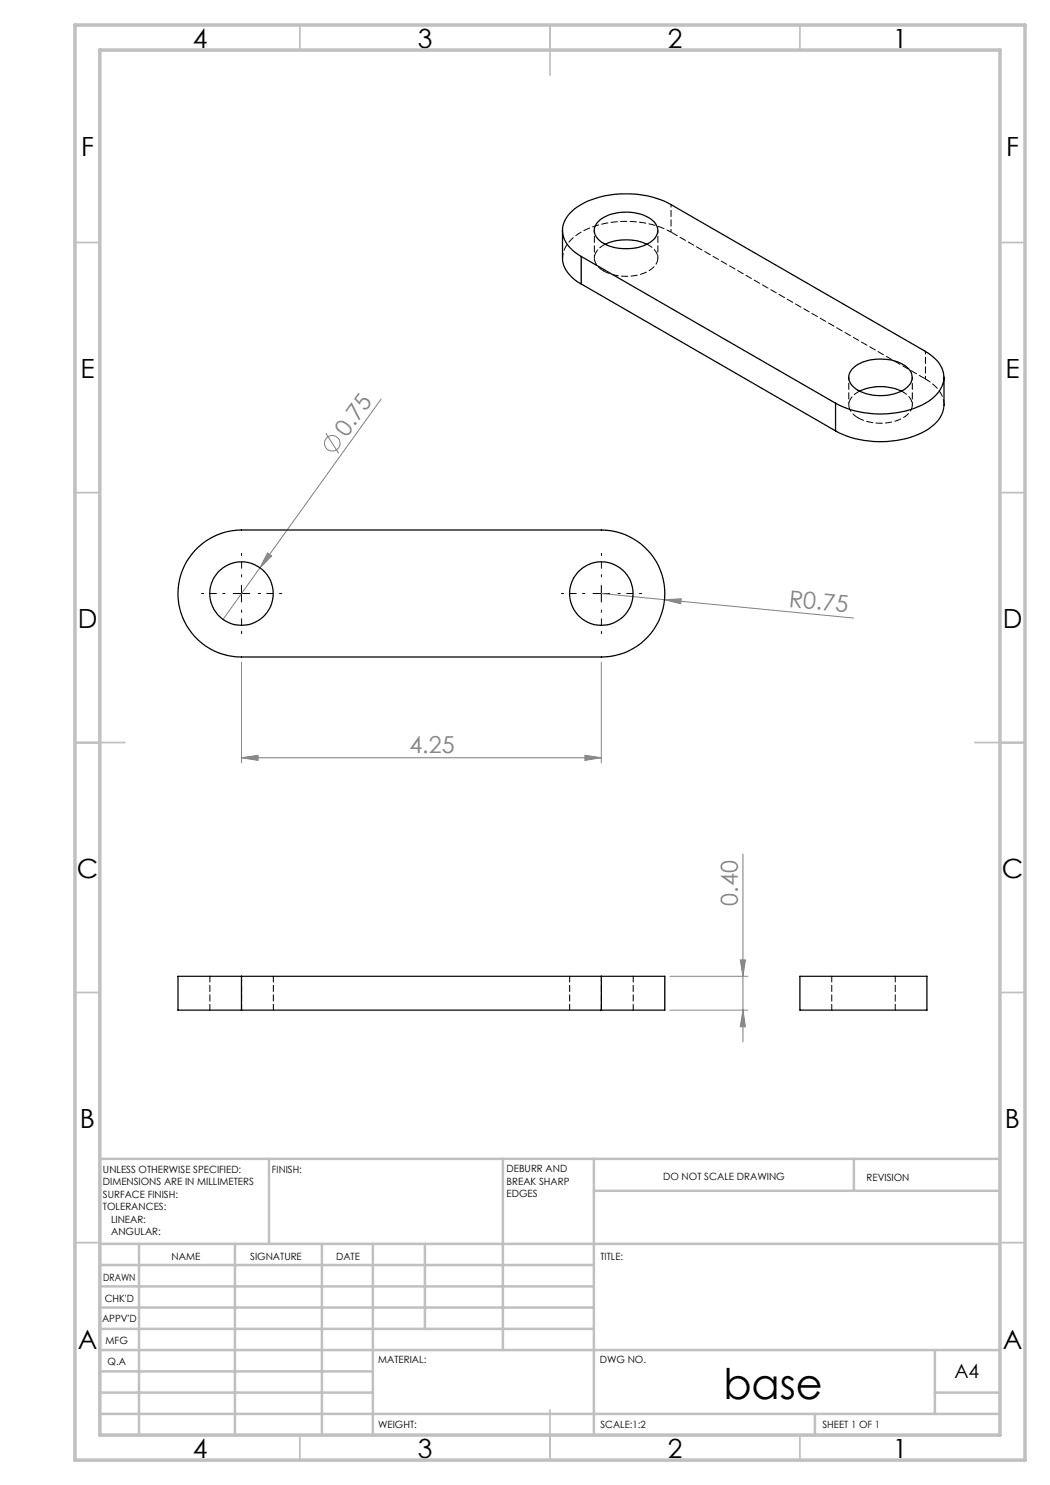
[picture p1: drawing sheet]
<svg xmlns="http://www.w3.org/2000/svg" width="210mm" height="297mm" viewBox="0 0 210 297" stroke-linecap="round" stroke-linejoin="round" font-family="sans-serif">
<g fill="none" stroke="#808080" stroke-width=".2">
<path d="M76.2 79.8l-24.2 33.8M65.2 86.6l2.5 4.1M52 113.6l-7.4 10.3M53.5 110.6l.8 .6-2.3 2.4zM120.3 118.7l50.4 4.9M132.9 119.9l3.3-.1-.1 1zM48.3 132.4v20.2M120.3 132.4v20.2M48.3 151.5l3.3-.4v1zM48.3 151.5h72M117 151.1l3.3 .4-3.3 .6zM148.6 170.8v37.6"/>
<path d="M134 195.3h15.6M148.1 192h1l-.5 3.3zM134 202h15.6M148.6 202l.5 3.3h-1z"/>
<circle cx="66.5" cy="88.7" r="1.56"/>
</g>
<path d="M45 118.7h-4.7M48.3 115.4v-4.7M51.7 118.7h4.6M117 118.7h-4.7M120.3 115.4v-4.7M123.6 118.7h4.7M48.3 122v4.7M120.3 122v4.7" fill="none" stroke="#000" stroke-width=".2" stroke-dasharray="15.2 1.3 1.3 1.3" stroke-dashoffset="14.8"/>
<path d="M46.6 118.7h3.4M48.3 117v3.4M118.6 118.7h3.3M120.3 117v3.4" fill="none" stroke="#000" stroke-width=".2"/>
<g fill="none" stroke="#c0c0c0" stroke-width=".35">
<path d="M60 5v5M110 5v10M160 5v5M15 48.5h5M200 48.5h5M15 98.5h5M200 98.5h5M15 148.5h10M195 148.5h10M15 198.5h5M200 198.5h5M15 248.5h5"/>
<path d="M200 248.5h5M60 287v5M110 282v10M160 287v5"/>
</g>
<g fill="none" stroke="#c0c0c0" stroke-width=".5">
<path d="M53.8 231.8v17M100.6 231.8v38.2M118.8 231.8v55.2M118.8 238.2h81.2M170.8 231.8v6.4M200 231.8h-180v55.2M20 248.8h180M20 257.3h98.8M20 253h98.8M27.8 248.8v38.2M47 248.8v38.2M64.4 248.8v38.2"/>
<path d="M74.6 248.8v38.2M85 248.8v17M20 265.8h98.8M20 261.5h98.8M20 278.5h54.6M20 274.3h54.6M20 270h180M187 278.5h13M187 270v12.8M20 282.8h180M163 282.8v4.2"/>
</g>
<path d="M15 5h190v287h-190zM20 10h180v277h-180z" fill="none" stroke="#c0c0c0" stroke-width=".7"/>
<g fill="#808080">
<path d="M53.5 110.6l.8 .6-2.3 2.4z"/>
<path d="M132.9 119.9l3.3-.1-.1 1z"/>
<path d="M48.3 151.5l3.3-.4v1zM117 151.1l3.3 .4-3.3 .6z"/>
<path d="M148.6 202l.5 3.3h-1zM148.1 192h1l-.5 3.3z"/>
</g>
<g fill="none" stroke="#000" stroke-width=".25">
<path d="M112.5 46.1v5.5a6.1 6.1 0 0 0 3.7 5.2M116.2 51.3a6.3 6.3 0 0 1-3.7-5.5 6.4 6.4 0 0 1 3.7-4.9 19.8 19.8 0 0 1 18 0l50.9 29.4a6.2 6.2 0 0 1 3.7 5.4 6.4 6.4 0 0 1-3.7 4.9 19.8 19.8 0 0 1-18 0M116.2 51.3l50.9 29.3M116.2 51.3v5.5M116.2 56.8l50.9 29.4M119.6 44.4a9.1 9.1 0 0 1 8.5-1.6 4.3 4.3 0 0 1 3.5 3.1 3.2 3.2 0 0 1-2.4 3 9.5 9.5 0 0 1-9.3-.8 2.39 2.39 0 0 1-.3-3.7zM121 48.9a10.2 10.2 0 0 1 8.4 0M170.4 73.8a8.8 8.8 0 0 1 8.6-1.6 4.1 4.1 0 0 1 3.4 3.1 3.6 3.6 0 0 1-2.8 3.2 9.5 9.5 0 0 1-8.8-1 2.43 2.43 0 0 1-.4-3.7zM171.9 78.2a9.9 9.9 0 0 1 8.4 0M188.8 75.5v5.5a6.1 6.1 0 0 1-3.1 4.8 19.6 19.6 0 0 1-18.6 .4M167.1 80.6v5.6M39.7 109.4a12.7 12.7 0 0 1 8.6-3.4h72a12.7 12.7 0 0 1 12.7 12.7 12.7 12.7 0 0 1-12.7 12.7h-72a12.7 12.7 0 0 1-11.8-8 12.7 12.7 0 0 1 3.2-14z"/>
<path d="M48.3 195.3h-12.7v6.7h12.7M48.3 195.3v6.7M48.3 195.3h72M120.3 195.3h12.7v6.7h-12.7M120.3 195.3v6.7M160 195.3h25.4v6.7h-25.4zM48.3 202h72"/>
<circle cx="48.3" cy="118.7" r="6.4"/>
<circle cx="120.3" cy="118.7" r="6.4"/>
</g>
<path d="M120.7 54.2a9.6 9.6 0 0 0 9.8-.6 2.53 2.53 0 0 0-.3-4.3l-.8-.5M171.6 83.6a9.6 9.6 0 0 0 9.8-.6 2.53 2.53 0 0 0-.4-4.3l-.7-.5M42 195.3v6.7M48.3 195.3v6.7M113.9 195.3v6.7M120.3 195.3v6.7M166.4 195.3v6.7M54.7 202v-6.7M126.6 202v-6.7M179.1 202v-6.7" fill="none" stroke="#000" stroke-width=".2" stroke-dasharray="1.3 .6" stroke-dashoffset=".1"/>
<path d="M118.9 46.1v5.5M131.6 51.6v-5.5M134.2 40.9v5.5M169.8 75.4v5.6M185.1 70.3v5.5M182.5 81v-5.6" fill="none" stroke="#000" stroke-width=".2" stroke-dasharray="1.3 .6" stroke-dashoffset=".7"/>
<path d="M188.8 81a6.2 6.2 0 0 0-3.7-5.2" fill="none" stroke="#000" stroke-width=".2" stroke-dasharray="1.3 .6" stroke-dashoffset=".2"/>
<path d="M121.1 48.8a2.96 2.96 0 0 0-2 3.8l.8 1 .8 .6M171.9 78.2a2.96 2.96 0 0 0-1.9 3.7l.8 1.1 .8 .6" fill="none" stroke="#000" stroke-width=".2" stroke-dasharray="1.3 .6"/>
<path d="M185.1 75.8l-50.9-29.4" fill="none" stroke="#000" stroke-width=".2" stroke-dasharray="1.3 .6" stroke-dashoffset="-.2"/>
<path d="M134.2 46.4a19.6 19.6 0 0 0-18.6 .4 5.9 5.9 0 0 0-3.1 4.8" fill="none" stroke="#000" stroke-width=".2" stroke-dasharray="1.3 .6" stroke-dashoffset=".3"/>
<text font-size="8.5" x="144.7" y="279.7">base</text>
<g font-size="5.3">
<text x="38.5" y="9.5">4</text>
<text x="83.5" y="9.5">3</text>
<text x="133.6" y="9.5">2</text>
<text x="178.6" y="9.5">1</text>
<text x="16.2" y="31.2">F</text>
<text x="201.2" y="31.2">F</text>
<text x="16.1" y="75.5">E</text>
<text x="201.1" y="75.5">E</text>
<text x="15.5" y="125.5">D</text>
<text x="200.5" y="125.5">D</text>
<text x="15.4" y="175.5">C</text>
<text x="200.4" y="175.5">C</text>
<text x="16" y="225.5">B</text>
<text x="201" y="225.5">B</text>
<text x="15.5" y="269.7">A</text>
<text x="200.5" y="269.7">A</text>
<text x="38.5" y="291.5">4</text>
<text x="83.5" y="291.5">3</text>
<text x="133.6" y="291.5">2</text>
<text x="178.6" y="291.5">1</text>
</g>
<g font-size="4.7" fill="#808080">
<text x="69.4" y="87.6" transform="rotate(-54 69.4 87.6)">0.75</text>
<text x="157.7" y="121.3" transform="rotate(6 157.7 121.3)">R0.75</text>
<text x="81.9" y="150.5">4.25</text>
<text x="147.6" y="181.2" transform="rotate(-90 147.6 181.2)">0.40</text>
</g>
<text font-size="3.9" x="190.9" y="275.5">A4</text>
<g font-size="2">
<text x="20.6" y="234.6">UNLESS OTHERWISE SPECIFIED:</text>
<text x="20.6" y="237.1">DIMENSIONS ARE IN MILLIMETERS</text>
<text x="20.6" y="239.6">SURFACE FINISH:</text>
<text x="54.4" y="234.6">FINISH:</text>
<text x="101.3" y="234.5">DEBURR AND</text>
<text x="101.3" y="237">BREAK SHARP</text>
<text x="101.3" y="239.5">EDGES</text>
<text x="132.6" y="236">DO NOT SCALE DRAWING</text>
<text x="173.3" y="236.2">REVISION</text>
<text x="20.6" y="242.1">TOLERANCES:</text>
<text x="22.2" y="244.6">LINEAR:</text>
<text x="22.2" y="247.1">ANGULAR:</text>
<text x="34.3" y="252">NAME</text>
<text x="50" y="251.9">SIGNATURE</text>
<text x="67.2" y="251.9">DATE</text>
<text x="120.1" y="251.9">TITLE:</text>
<text x="20.6" y="256.1">DRAWN</text>
<text x="20.9" y="260.3">CHK'D</text>
<text x="20.4" y="264.4">APPV'D</text>
<text x="21.1" y="268.8">MFG</text>
<text x="21.5" y="273">Q.A</text>
<text x="75.6" y="272.5">MATERIAL:</text>
<text x="120" y="272.5">DWG NO.</text>
<text x="75.6" y="285.5">WEIGHT:</text>
<text x="120.1" y="285.6">SCALE:1:2</text>
<text x="164.5" y="285.6">SHEET 1 OF 1</text>
</g>
</svg>
